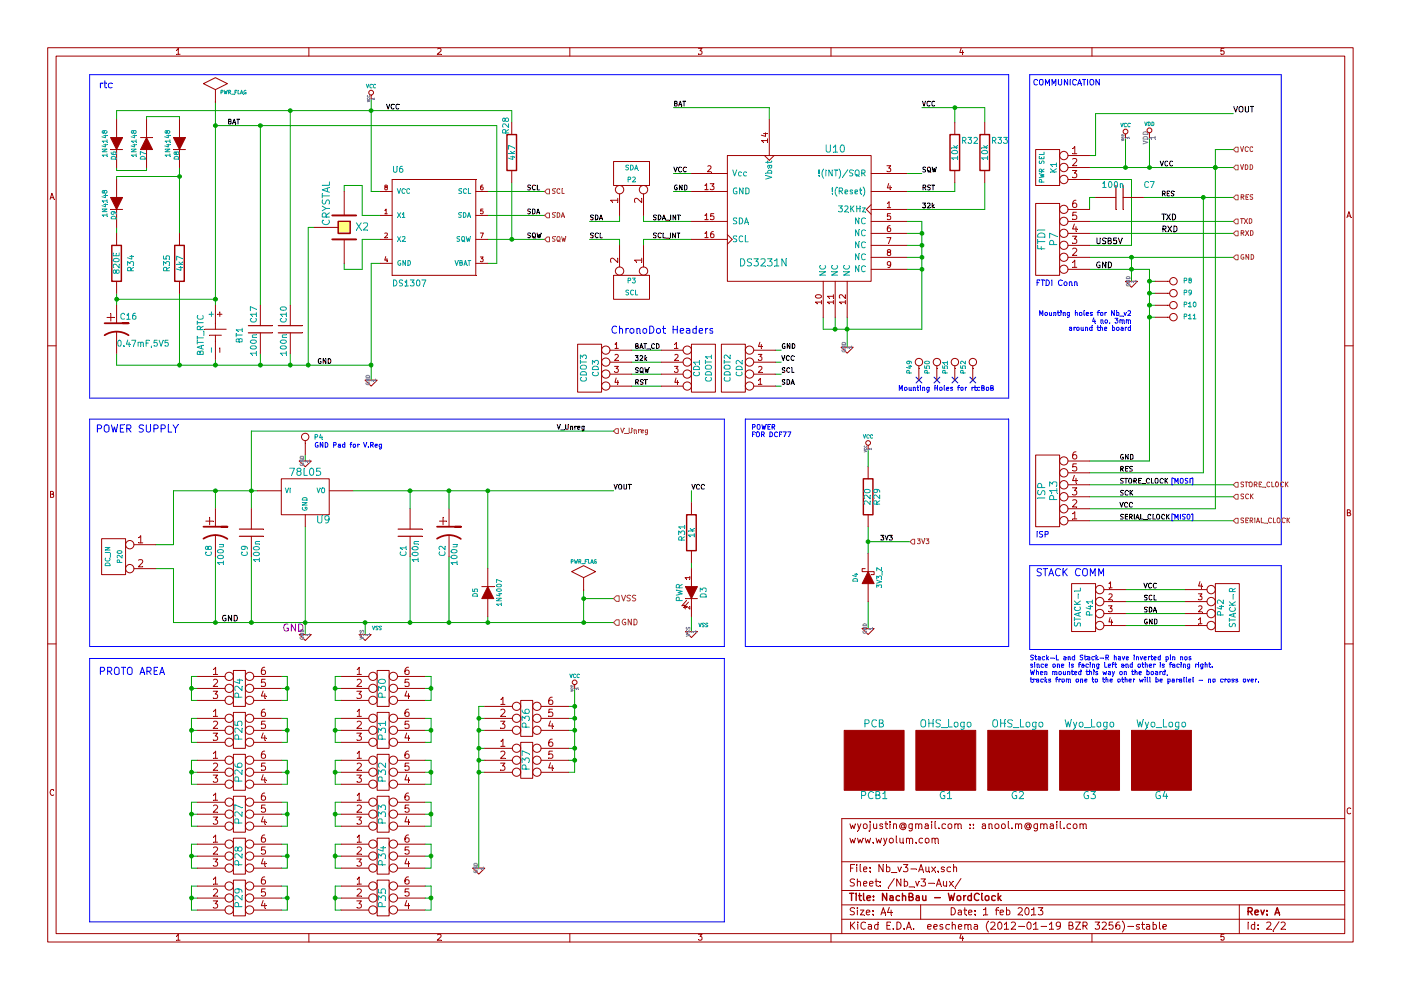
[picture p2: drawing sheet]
EESchema Schematic File Version 2  date 2/1/2013 2:38:01 PM
LIBS:Nb_v2
LIBS:power
LIBS:Nb_v3-cache
EELAYER 25  0
EELAYER END
$Descr A4 11700 8267
encoding utf-8
Sheet 2 2
Title "NachBau - WordClock"
Date "1 feb 2013"
Rev "A"
Comp ""
Comment1 "www.wyolum.com"
Comment2 "wyojustin@gmail.com :: anool.m@gmail.com"
Comment3 ""
Comment4 ""
$EndDescr
Connection ~ 1800 3050
Wire Wire Line
	1800 3050 1800 3000
Wire Wire Line
	3100 3050 975  3050
Wire Wire Line
	5775 4200 5775 4100
Wire Wire Line
	5625 900  6425 900 
Connection ~ 2175 3050
Wire Wire Line
	2175 3050 2175 2950
Connection ~ 2425 925 
Wire Wire Line
	2425 2550 2425 925 
Connection ~ 1500 3050
Wire Wire Line
	1500 3050 1500 2450
Wire Wire Line
	975  925  975  1000
Wire Wire Line
	975  925  4275 925 
Connection ~ 975  2500
Wire Wire Line
	975  2550 975  2450
Wire Wire Line
	975  1500 975  1475
Wire Wire Line
	975  1475 1500 1475
Wire Wire Line
	1500 1000 1500 975 
Wire Wire Line
	1500 975  1225 975 
Wire Wire Line
	1225 975  1225 1000
Connection ~ 6975 2750
Wire Wire Line
	7700 2750 6875 2750
Connection ~ 4075 5200
Wire Wire Line
	4075 5200 4075 5150
Connection ~ 3750 5200
Wire Wire Line
	3750 5200 3750 4650
Connection ~ 3425 5200
Wire Wire Line
	3425 5200 3425 4650
Wire Wire Line
	2550 5300 2550 4400
Wire Wire Line
	2150 4100 1450 4100
Connection ~ 4875 5000
Wire Wire Line
	4875 4925 4875 5200
Wire Wire Line
	4925 1850 5175 1850
Wire Wire Line
	5175 1850 5175 1800
Wire Wire Line
	5375 2050 5375 2000
Wire Wire Line
	5375 2000 5775 2000
Connection ~ 7975 900 
Wire Wire Line
	7975 1025 7975 900 
Wire Wire Line
	8225 1525 8225 1750
Wire Wire Line
	8225 1750 7575 1750
Wire Wire Line
	6875 2750 6875 2650
Wire Wire Line
	7075 2900 7075 2650
Connection ~ 7700 1950
Wire Wire Line
	7700 2750 7700 1850
Wire Wire Line
	7700 1850 7575 1850
Connection ~ 7700 2050
Wire Wire Line
	7700 2050 7575 2050
Connection ~ 7700 2250
Wire Wire Line
	7700 2250 7575 2250
Wire Wire Line
	6975 2750 6975 2650
Wire Wire Line
	5775 1600 5625 1600
Wire Wire Line
	6425 900  6425 1000
Wire Notes Line
	10700 625  10700 4550
Wire Notes Line
	10700 625  8600 625 
Wire Notes Line
	8600 625  8600 4550
Wire Wire Line
	5275 3225 5525 3225
Wire Wire Line
	5275 3025 5525 3025
Wire Wire Line
	5275 2925 5525 2925
Wire Wire Line
	5275 3125 5525 3125
Wire Notes Line
	8425 625  750  625 
Wire Notes Line
	8425 625  8425 3325
Wire Notes Line
	8425 3325 750  3325
Wire Wire Line
	3025 1550 2875 1550
Wire Wire Line
	1450 4100 1450 4550
Wire Wire Line
	1450 4550 1300 4550
Wire Wire Line
	7250 5025 7250 5250
Wire Wire Line
	7250 3900 7250 3750
Wire Wire Line
	3025 2000 3025 2250
Wire Wire Line
	3025 2000 3175 2000
Wire Wire Line
	3175 1800 3025 1800
Wire Wire Line
	3025 1800 3025 1550
Wire Wire Line
	1800 1050 4150 1050
Wire Wire Line
	4075 1800 4550 1800
Connection ~ 3100 925 
Wire Wire Line
	3100 825  3100 1600
Connection ~ 3100 3050
Wire Wire Line
	3100 1600 3175 1600
Wire Wire Line
	4275 925  4275 1025
Wire Wire Line
	3050 5200 3050 5300
Wire Wire Line
	9400 4925 9900 4925
Wire Notes Line
	6050 3500 6050 5400
Wire Notes Line
	6050 3500 750  3500
Wire Notes Line
	750  3500 750  5400
Wire Wire Line
	6525 3225 6475 3225
Wire Wire Line
	6525 3025 6475 3025
Wire Notes Line
	8600 4550 10700 4550
Wire Notes Line
	8600 5425 8600 4725
Wire Notes Line
	8600 5425 10700 5425
Wire Notes Line
	10700 5425 10700 4725
Wire Wire Line
	4000 7250 4000 5900
Wire Wire Line
	1650 7500 1600 7500
Wire Wire Line
	9400 5125 9900 5125
Wire Notes Line
	750  5500 750  7700
Wire Notes Line
	6050 5500 6050 7700
Wire Notes Line
	6050 5500 750  5500
Wire Wire Line
	4800 6450 4750 6450
Connection ~ 4800 6250
Wire Wire Line
	4800 6250 4750 6250
Connection ~ 4800 6000
Wire Wire Line
	4800 6000 4750 6000
Connection ~ 4000 6100
Wire Wire Line
	4000 6100 4050 6100
Connection ~ 4000 6350
Wire Wire Line
	4000 6350 4050 6350
Wire Wire Line
	4000 5900 4050 5900
Connection ~ 3600 6100
Wire Wire Line
	3550 6100 3600 6100
Connection ~ 3600 6800
Wire Wire Line
	3550 6800 3600 6800
Connection ~ 3600 7500
Wire Wire Line
	3600 7250 3550 7250
Wire Wire Line
	3600 7250 3600 7050
Wire Wire Line
	3600 7050 3550 7050
Wire Wire Line
	3600 6550 3550 6550
Wire Wire Line
	3600 6550 3600 6350
Wire Wire Line
	3600 6350 3550 6350
Wire Wire Line
	3600 5850 3550 5850
Wire Wire Line
	3600 5850 3600 5650
Wire Wire Line
	3600 5650 3550 5650
Connection ~ 1600 7150
Wire Wire Line
	1650 7150 1600 7150
Connection ~ 2400 7500
Wire Wire Line
	2350 7500 2400 7500
Connection ~ 2400 6800
Wire Wire Line
	2350 6800 2400 6800
Connection ~ 2800 7150
Wire Wire Line
	2850 7150 2800 7150
Wire Wire Line
	2800 7600 2850 7600
Wire Wire Line
	2800 7600 2800 7400
Wire Wire Line
	2800 7400 2850 7400
Wire Wire Line
	2800 6900 2850 6900
Wire Wire Line
	2800 6900 2800 6700
Wire Wire Line
	2800 6700 2850 6700
Wire Wire Line
	2400 7050 2350 7050
Wire Wire Line
	2400 7050 2400 7250
Wire Wire Line
	2400 7250 2350 7250
Wire Wire Line
	1600 7600 1650 7600
Wire Wire Line
	1600 7600 1600 7400
Wire Wire Line
	1600 7400 1650 7400
Wire Wire Line
	1600 6900 1650 6900
Wire Wire Line
	1600 6900 1600 6700
Wire Wire Line
	1600 6700 1650 6700
Connection ~ 2800 6100
Wire Wire Line
	2850 6100 2800 6100
Connection ~ 2400 5750
Wire Wire Line
	2350 5750 2400 5750
Connection ~ 2400 6450
Wire Wire Line
	2350 6450 2400 6450
Wire Wire Line
	1600 6350 1650 6350
Wire Wire Line
	1600 6350 1600 6550
Wire Wire Line
	1600 6550 1650 6550
Connection ~ 1600 5750
Wire Wire Line
	1650 5750 1600 5750
Wire Wire Line
	2800 6000 2850 6000
Wire Wire Line
	2800 6000 2800 6200
Wire Wire Line
	2800 6200 2850 6200
Wire Wire Line
	2400 6550 2350 6550
Wire Wire Line
	2400 6550 2400 6350
Wire Wire Line
	2400 6350 2350 6350
Wire Wire Line
	2400 5850 2350 5850
Wire Wire Line
	2400 5850 2400 5650
Wire Wire Line
	2400 5650 2350 5650
Wire Wire Line
	1600 5850 1650 5850
Wire Wire Line
	1600 5850 1600 5650
Wire Wire Line
	1600 5650 1650 5650
Wire Wire Line
	9600 2250 9100 2250
Wire Wire Line
	9600 2250 9600 3850
Connection ~ 10150 1400
Wire Wire Line
	10150 4250 9100 4250
Wire Wire Line
	10150 4250 10150 1250
Connection ~ 9600 1400
Wire Wire Line
	10150 1250 10300 1250
Wire Wire Line
	10300 4350 9100 4350
Wire Wire Line
	10300 4050 9100 4050
Connection ~ 9450 2150
Wire Wire Line
	10300 2150 9100 2150
Wire Wire Line
	10300 1850 9100 1850
Connection ~ 9600 2650
Connection ~ 2100 4100
Connection ~ 3050 5200
Connection ~ 1800 4100
Wire Wire Line
	1800 5200 1800 4650
Connection ~ 1800 5200
Connection ~ 2550 5200
Wire Wire Line
	2100 5200 2100 4650
Connection ~ 2100 5200
Wire Wire Line
	5125 5000 4875 5000
Wire Wire Line
	5775 4700 5775 4750
Connection ~ 4875 5200
Wire Wire Line
	9100 1750 9100 1650
Wire Wire Line
	9100 1650 9150 1650
Connection ~ 9600 2350
Connection ~ 9400 1400
Wire Wire Line
	9600 1400 9600 1150
Wire Wire Line
	9100 2050 9450 2050
Wire Wire Line
	9450 2050 9450 1500
Wire Wire Line
	9450 1500 9100 1500
Connection ~ 9600 2450
Wire Wire Line
	9600 2450 9650 2450
Wire Wire Line
	9650 2650 9600 2650
Wire Wire Line
	9600 2350 9650 2350
Wire Wire Line
	9600 2550 9650 2550
Connection ~ 9600 2550
Wire Wire Line
	9450 2350 9450 2150
Connection ~ 9450 2250
Wire Wire Line
	9100 1300 9150 1300
Wire Wire Line
	9400 1150 9400 1400
Wire Wire Line
	9150 1300 9150 950 
Wire Wire Line
	10300 1650 9550 1650
Wire Wire Line
	10300 1950 9100 1950
Wire Wire Line
	9100 3950 10050 3950
Wire Wire Line
	10050 3950 10050 1650
Connection ~ 10050 1650
Wire Wire Line
	10300 4150 9100 4150
Wire Wire Line
	9150 950  10300 950 
Wire Wire Line
	9100 1400 10300 1400
Connection ~ 10150 1400
Wire Wire Line
	9600 3850 9100 3850
Wire Wire Line
	1600 6000 1650 6000
Wire Wire Line
	1600 6000 1600 6200
Wire Wire Line
	1600 6200 1650 6200
Wire Wire Line
	2400 6000 2350 6000
Wire Wire Line
	2400 6000 2400 6200
Wire Wire Line
	2400 6200 2350 6200
Wire Wire Line
	2800 6550 2850 6550
Wire Wire Line
	2800 6550 2800 6350
Wire Wire Line
	2800 6350 2850 6350
Wire Wire Line
	2800 5850 2850 5850
Wire Wire Line
	2800 5850 2800 5650
Wire Wire Line
	2800 5650 2850 5650
Wire Wire Line
	1650 6100 1600 6100
Connection ~ 1600 6100
Wire Wire Line
	1650 6450 1600 6450
Connection ~ 1600 6450
Wire Wire Line
	2350 6100 2400 6100
Connection ~ 2400 6100
Wire Wire Line
	2850 5750 2800 5750
Connection ~ 2800 5750
Wire Wire Line
	2850 6450 2800 6450
Connection ~ 2800 6450
Wire Wire Line
	1600 7050 1650 7050
Wire Wire Line
	1600 7050 1600 7250
Wire Wire Line
	1600 7250 1650 7250
Wire Wire Line
	2400 7600 2350 7600
Wire Wire Line
	2400 7600 2400 7400
Wire Wire Line
	2400 7400 2350 7400
Wire Wire Line
	2400 6900 2350 6900
Wire Wire Line
	2400 6900 2400 6700
Wire Wire Line
	2400 6700 2350 6700
Wire Wire Line
	2800 7050 2850 7050
Wire Wire Line
	2800 7050 2800 7250
Wire Wire Line
	2800 7250 2850 7250
Wire Wire Line
	2850 7500 2800 7500
Connection ~ 2800 7500
Wire Wire Line
	2850 6800 2800 6800
Connection ~ 2800 6800
Wire Wire Line
	2350 7150 2400 7150
Connection ~ 2400 7150
Connection ~ 1600 7500
Wire Wire Line
	1650 6800 1600 6800
Connection ~ 1600 6800
Wire Wire Line
	3600 6000 3550 6000
Wire Wire Line
	3600 6000 3600 6200
Wire Wire Line
	3600 6200 3550 6200
Wire Wire Line
	3600 6700 3550 6700
Wire Wire Line
	3600 6700 3600 6900
Wire Wire Line
	3600 6900 3550 6900
Wire Wire Line
	3600 7400 3550 7400
Wire Wire Line
	3600 7400 3600 7600
Wire Wire Line
	3600 7600 3550 7600
Wire Wire Line
	3550 7150 3600 7150
Connection ~ 3600 7150
Wire Wire Line
	3550 6450 3600 6450
Connection ~ 3600 6450
Wire Wire Line
	3550 5750 3600 5750
Connection ~ 3600 5750
Wire Wire Line
	4800 5900 4750 5900
Wire Wire Line
	4000 6450 4050 6450
Connection ~ 4000 6450
Wire Wire Line
	4000 6250 4050 6250
Connection ~ 4000 6250
Wire Wire Line
	4050 6000 4000 6000
Connection ~ 4000 6000
Wire Wire Line
	4800 6100 4750 6100
Connection ~ 4800 6100
Wire Wire Line
	4750 6350 4800 6350
Connection ~ 4800 6350
Wire Notes Line
	750  5400 6050 5400
Wire Wire Line
	9900 5225 9400 5225
Wire Wire Line
	9900 5025 9400 5025
Wire Notes Line
	10700 4725 8600 4725
Wire Wire Line
	3550 7500 3600 7500
Wire Wire Line
	4800 5750 4800 6450
Connection ~ 4800 5900
Wire Wire Line
	6525 2925 6475 2925
Wire Wire Line
	6525 3125 6475 3125
Wire Wire Line
	4275 1525 4275 2000
Wire Wire Line
	3100 3175 3100 2200
Wire Wire Line
	4075 2000 4550 2000
Connection ~ 4275 2000
Wire Notes Line
	750  3325 750  625 
Wire Wire Line
	5125 5200 1450 5200
Wire Wire Line
	1800 4250 1800 4100
Wire Wire Line
	4075 2200 4150 2200
Wire Wire Line
	4150 2200 4150 1050
Wire Wire Line
	3100 2200 3175 2200
Wire Wire Line
	2875 1550 2875 1600
Wire Wire Line
	2875 2200 2875 2250
Wire Notes Line
	6225 5400 6225 3500
Wire Notes Line
	6225 5400 8425 5400
Wire Notes Line
	8425 5400 8425 3500
Wire Notes Line
	8425 3500 6225 3500
Wire Wire Line
	7250 4625 7250 4400
Wire Wire Line
	7600 4525 7250 4525
Connection ~ 7250 4525
Wire Wire Line
	1300 4750 1450 4750
Wire Wire Line
	1450 4750 1450 5200
Wire Wire Line
	2875 2250 3025 2250
Wire Wire Line
	2575 1900 2625 1900
Wire Wire Line
	4550 1600 4075 1600
Wire Notes Line
	6050 7700 750  7700
Wire Wire Line
	5775 1450 5625 1450
Connection ~ 7075 2750
Wire Wire Line
	7700 2150 7575 2150
Connection ~ 7700 2150
Wire Wire Line
	7575 1950 7700 1950
Wire Wire Line
	7575 1450 7700 1450
Wire Wire Line
	7975 1525 7975 1600
Wire Wire Line
	7975 1600 7575 1600
Wire Wire Line
	8225 900  8225 1025
Wire Wire Line
	7700 900  8225 900 
Wire Wire Line
	5775 1850 5375 1850
Wire Wire Line
	5375 1850 5375 1800
Wire Wire Line
	5175 2050 5175 2000
Wire Wire Line
	5175 2000 4925 2000
Wire Wire Line
	2100 3600 5125 3600
Wire Wire Line
	2100 4250 2100 3600
Wire Wire Line
	2950 4100 5125 4100
Wire Wire Line
	3425 4250 3425 4100
Connection ~ 3425 4100
Wire Wire Line
	3750 4100 3750 4250
Connection ~ 3750 4100
Wire Wire Line
	4075 4100 4075 4750
Connection ~ 4075 4100
Wire Wire Line
	2550 3800 2550 3850
Wire Wire Line
	975  1400 975  1425
Wire Wire Line
	975  1425 1225 1425
Wire Wire Line
	1225 1425 1225 1400
Wire Wire Line
	975  1900 975  1950
Wire Wire Line
	975  3050 975  2950
Wire Wire Line
	2575 3050 2575 1900
Connection ~ 2575 3050
Connection ~ 1800 1050
Wire Wire Line
	1500 1400 1500 1950
Connection ~ 1500 1475
Wire Wire Line
	2425 2950 2425 3050
Connection ~ 2425 3050
Wire Wire Line
	2175 2550 2175 1050
Connection ~ 2175 1050
Wire Wire Line
	5775 5150 5775 5275
Wire Wire Line
	975  2500 1800 2500
Wire Wire Line
	1800 2550 1800 850 
Connection ~ 1800 2500
$Comp
L BATT_RTC BT1
U 1 1
P 1800 2800
F 0 "BT1" H 1800 3000 50  0000 C CNN
F 1 "BATT_RTC" H 1800 2675 50  0000 C CNN
	1    1800 2800
	0    1    1    0   
$EndComp
Text Label 5775 4100 0    40   ~ 0
VCC
$Comp
L VSS #PWR018
U 1 1
P 5775 5275
F 0 "#PWR018" H 5775 5275 30  0001 C CNN
F 1 "VSS" H 5875 5325 30  0000 C CNN
	1    5775 5275
	1    0    0    -1  
$EndComp
$Comp
L C C17
U 1 1
P 2175 2750
F 0 "C17" V 2125 2800 50  0000 L CNN
F 1 "100n" V 2125 2525 50  0000 L CNN
F 2 "C2" H 2175 2750 60  0001 C CNN
	1    2175 2750
	1    0    0    -1  
$EndComp
$Comp
L C C10
U 1 1
P 2425 2750
F 0 "C10" V 2375 2800 50  0000 L CNN
F 1 "100n" V 2375 2525 50  0000 L CNN
F 2 "C2" H 2425 2750 60  0001 C CNN
	1    2425 2750
	1    0    0    -1  
$EndComp
$Comp
L PCB G4
U 1 1
P 9700 6350
F 0 "G4" H 9700 6050 60  0000 C CNN
F 1 "Wyo_Logo" H 9700 6650 60  0000 C CNN
F 2 "Logo-WL3" H 9700 6350 60  0001 C CNN
	1    9700 6350
	1    0    0    -1  
$EndComp
$Comp
L PCB G3
U 1 1
P 9100 6350
F 0 "G3" H 9100 6050 60  0000 C CNN
F 1 "Wyo_Logo" H 9100 6650 60  0000 C CNN
F 2 "Logo-WL3" H 9100 6350 60  0001 C CNN
	1    9100 6350
	1    0    0    -1  
$EndComp
$Comp
L PCB G2
U 1 1
P 8500 6350
F 0 "G2" H 8500 6050 60  0000 C CNN
F 1 "OHS_Logo" H 8500 6650 60  0000 C CNN
F 2 "OSHW_6mm" H 8500 6350 60  0001 C CNN
	1    8500 6350
	1    0    0    -1  
$EndComp
$Comp
L PCB G1
U 1 1
P 7900 6350
F 0 "G1" H 7900 6050 60  0000 C CNN
F 1 "OHS_Logo" H 7900 6650 60  0000 C CNN
F 2 "OSHW_6mm" H 7900 6350 60  0001 C CNN
	1    7900 6350
	1    0    0    -1  
$EndComp
Text Notes 5100 2800 0    60   ~ 0
ChronoDot Headers
$Comp
L R R35
U 1 1
P 1500 2200
F 0 "R35" V 1400 2200 50  0000 C CNN
F 1 "4k7" V 1510 2200 50  0000 C CNN
F 2 "rc03_vert" V 1610 2200 50  0001 C CNN
	1    1500 2200
	1    0    0    -1  
$EndComp
$Comp
L CP1 C16
U 1 1
P 975 2750
F 0 "C16" H 1000 2850 50  0000 L CNN
F 1 "0.47mF,5V5" H 975 2625 50  0000 L CNN
F 2 "CP_14x10mm" H 975 2725 50  0001 C CNN
	1    975  2750
	1    0    0    -1  
$EndComp
$Comp
L R R34
U 1 1
P 975 2200
F 0 "R34" V 1100 2200 50  0000 C CNN
F 1 "820E" V 980 2200 50  0000 C CNN
F 2 "rc03_vert" V 1080 2200 50  0001 C CNN
	1    975  2200
	1    0    0    -1  
$EndComp
$Comp
L DIODE D9
U 1 1
P 975 1700
F 0 "D9" H 1075 1675 40  0000 C CNN
F 1 "1N4148" H 975 1600 40  0000 C CNN
F 2 "diode_do35" H 975 1700 40  0001 C CNN
	1    975  1700
	0    1    1    0   
$EndComp
$Comp
L DIODE D8
U 1 1
P 1500 1200
F 0 "D8" H 1600 1175 40  0000 C CNN
F 1 "1N4148" H 1500 1100 40  0000 C CNN
F 2 "diode_do35" H 1500 1200 40  0001 C CNN
	1    1500 1200
	0    1    1    0   
$EndComp
$Comp
L DIODE D7
U 1 1
P 1225 1200
F 0 "D7" H 1125 1225 40  0000 C CNN
F 1 "1N4148" H 1225 1300 40  0000 C CNN
F 2 "diode_do35" H 1225 1400 40  0001 C CNN
	1    1225 1200
	0    -1   -1   0   
$EndComp
$Comp
L DIODE D6
U 1 1
P 975 1200
F 0 "D6" H 1075 1175 40  0000 C CNN
F 1 "1N4148" H 975 1100 40  0000 C CNN
F 2 "diode_do35" H 975 1200 40  0001 C CNN
	1    975  1200
	0    1    1    0   
$EndComp
Text Notes 2625 3750 0    40   ~ 0
GND Pad for V.Reg
$Comp
L GND #PWR019
U 1 1
P 2550 3850
F 0 "#PWR019" H 2550 3850 30  0001 C CNN
F 1 "GND" H 2550 3780 30  0001 C CNN
	1    2550 3850
	1    0    0    -1  
$EndComp
$Comp
L CONN_1 P4
U 1 1
P 2550 3650
F 0 "P4" V 2550 3500 40  0000 L CNN
F 1 "CONN_1" H 2550 3705 30  0001 C CNN
F 2 "Pad01" H 2550 3805 30  0001 C CNN
	1    2550 3650
	0    -1   -1   0   
$EndComp
$Comp
L DIODE D5
U 1 1
P 4075 4950
F 0 "D5" H 4075 5050 40  0000 C CNN
F 1 "1N4007" H 4075 4850 40  0000 C CNN
F 2 "diode_do35" H 4075 4950 40  0001 C CNN
	1    4075 4950
	0    -1   -1   0   
$EndComp
$Comp
L CP1 C2
U 1 1
P 3750 4450
F 0 "C2" V 3700 4250 50  0000 L CNN
F 1 "100u" V 3800 4175 50  0000 L CNN
F 2 "CP_5x11mm" H 3750 4450 60  0001 C CNN
	1    3750 4450
	1    0    0    -1  
$EndComp
$Comp
L C C1
U 1 1
P 3425 4450
F 0 "C1" V 3375 4250 50  0000 L CNN
F 1 "100n" V 3475 4200 50  0000 L CNN
F 2 "C2" H 3425 4450 60  0001 C CNN
	1    3425 4450
	1    0    0    -1  
$EndComp
Text HLabel 5125 3600 2    40   Input ~ 0
V_Unreg
Text Label 5450 2000 0    40   ~ 0
SCL_INT
Text Label 5450 1850 0    40   ~ 0
SDA_INT
$Comp
L PWR_FLAG #FLG020
U 1 1
P 4875 4925
F 0 "#FLG020" H 4875 5195 30  0001 C CNN
F 1 "PWR_FLAG" H 4875 5155 30  0000 C CNN
	1    4875 4925
	1    0    0    -1  
$EndComp
$Comp
L PWR_FLAG #FLG021
U 1 1
P 1800 850
F 0 "#FLG021" H 1800 1120 30  0001 C CNN
F 1 "PWR_FLAG" H 1950 925 30  0000 C CNN
	1    1800 850 
	1    0    0    -1  
$EndComp
$Comp
L CONN_2 P3
U 1 1
P 5275 2400
F 0 "P3" V 5225 2400 40  0000 C CNN
F 1 "SCL" V 5325 2400 40  0000 C CNN
F 2 "pin_strip_2" V 5425 2400 40  0001 C CNN
	1    5275 2400
	0    1    1    0   
$EndComp
$Comp
L CONN_2 P2
U 1 1
P 5275 1450
F 0 "P2" V 5225 1450 40  0000 C CNN
F 1 "SDA" V 5325 1450 40  0000 C CNN
F 2 "pin_strip_2" V 5425 1450 40  0001 C CNN
	1    5275 1450
	0    -1   -1   0   
$EndComp
Text Label 7700 900  0    40   ~ 0
VCC
$Comp
L R R33
U 1 1
P 8225 1275
F 0 "R33" H 8100 1175 50  0000 C CNN
F 1 "10k" V 8225 1275 50  0000 C CNN
F 2 "rc03_vert" H 8225 1275 60  0001 C CNN
	1    8225 1275
	-1   0    0    1   
$EndComp
$Comp
L R R32
U 1 1
P 7975 1275
F 0 "R32" H 7850 1175 50  0000 C CNN
F 1 "10k" V 7975 1275 50  0000 C CNN
F 2 "rc03_vert" H 7975 1275 60  0001 C CNN
	1    7975 1275
	-1   0    0    1   
$EndComp
$Comp
L GND #PWR022
U 1 1
P 7075 2900
F 0 "#PWR022" H 7075 2900 30  0001 C CNN
F 1 "GND" H 7075 2830 30  0001 C CNN
	1    7075 2900
	1    0    0    -1  
$EndComp
Text Label 7700 1600 0    40   ~ 0
RST
Text Label 7700 1750 0    40   ~ 0
32k
Text Label 7700 1450 0    40   ~ 0
SQW
Text Label 4925 2000 0    40   ~ 0
SCL
Text Label 4925 1850 0    40   ~ 0
SDA
Text Label 5625 1600 0    40   ~ 0
GND
Text Label 5625 1450 0    40   ~ 0
VCC
Text Label 5625 900  0    40   ~ 0
BAT
$Comp
L CONN_4 CD3
U 1 1
P 4925 3075
F 0 "CD3" V 4875 3075 50  0000 C CNN
F 1 "CDOT3" V 4975 3075 50  0000 C CNN
F 2 "pin_strip_4" H 4925 3075 60  0001 C CNN
	1    4925 3075
	-1   0    0    -1  
$EndComp
$Comp
L DS3231N U10
U 1 1
P 6675 1800
F 0 "U10" H 6975 2350 60  0000 C CNN
F 1 "DS3231N" H 6375 1400 60  0000 C CNN
F 2 "DS3231" H 6375 1500 60  0001 C CNN
	1    6675 1800
	1    0    0    -1  
$EndComp
$Comp
L CRYSTAL X2
U 1 1
P 2875 1900
F 0 "X2" V 2875 2050 60  0000 C CNN
F 1 "CRYSTAL" H 2675 1750 60  0000 C CNN
F 2 "XTAL_3" H 2875 1850 60  0001 C CNN
	1    2875 1900
	0    1    1    0   
$EndComp
Text Label 4650 3600 0    40   ~ 0
V_Unreg
$Comp
L 78L05 U9
U 1 1
P 2550 4150
F 0 "U9" H 2700 3954 60  0000 C CNN
F 1 "78L05" H 2550 4350 60  0000 C CNN
F 2 "Volt_Reg_78xx_Vert" H 2550 4450 60  0001 C CNN
	1    2550 4150
	1    0    0    -1  
$EndComp
Text Label 5300 3225 0    40   ~ 0
RST
Text Label 5300 3125 0    40   ~ 0
SQW
Text Label 5300 3025 0    40   ~ 0
32k
Text Label 5300 2925 0    40   ~ 0
BAT_CD
$Comp
L PCB PCB1
U 1 1
P 7300 6350
F 0 "PCB1" H 7300 6050 60  0000 C CNN
F 1 "PCB" H 7300 6650 60  0000 C CNN
F 2 "PCB" H 7300 6350 60  0001 C CNN
	1    7300 6350
	1    0    0    -1  
$EndComp
$Comp
L CONN_2 P20
U 1 1
P 950 4650
F 0 "P20" V 900 4650 40  0000 C CNN
F 1 "DC_IN" V 1000 4650 40  0000 C CNN
F 2 "JACK_ALIM" H 950 4650 60  0001 C CNN
	1    950  4650
	-1   0    0    -1  
$EndComp
Text HLabel 7600 4525 2    40   Input ~ 0
3V3
Text Label 7350 4525 0    40   ~ 0
3V3
$Comp
L DIODESCH D4
U 1 1
P 7250 4825
F 0 "D4" H 7250 4925 40  0000 C CNN
F 1 "3V3_Z" H 7250 4725 40  0000 C CNN
F 2 "diode_do35" H 7250 4825 60  0001 C CNN
	1    7250 4825
	0    -1   -1   0   
$EndComp
$Comp
L R R29
U 1 1
P 7250 4150
F 0 "R29" V 7330 4150 50  0000 C CNN
F 1 "220" V 7250 4150 50  0000 C CNN
F 2 "rc03_vert" H 7250 4150 60  0001 C CNN
	1    7250 4150
	1    0    0    -1  
$EndComp
$Comp
L GND #PWR023
U 1 1
P 7250 5250
F 0 "#PWR023" H 7250 5250 30  0001 C CNN
F 1 "GND" H 7250 5180 30  0001 C CNN
	1    7250 5250
	1    0    0    -1  
$EndComp
$Comp
L VCC #PWR024
U 1 1
P 7250 3750
F 0 "#PWR024" H 7250 3850 30  0001 C CNN
F 1 "VCC" H 7250 3850 30  0000 C CNN
	1    7250 3750
	1    0    0    -1  
$EndComp
Text Notes 6275 3600 0    40   ~ 0
POWER\nFOR DCF77
Text Notes 9775 4050 0    40   ~ 0
[MOSI]
Text Notes 9775 4350 0    40   ~ 0
[MISO]
Text HLabel 4550 2000 2    40   Input ~ 0
SQW
$Comp
L DS1307 U6
U 1 1
P 3575 1900
F 0 "U6" H 3275 2350 50  0000 L BNN
F 1 "DS1307" H 3275 1400 50  0000 L BNN
F 2 "dil_08-300_socket" H 3575 2050 50  0001 C CNN
	1    3575 1900
	1    0    0    -1  
$EndComp
Text Label 4400 2000 0    40   ~ 0
SQW
Text Label 4400 1800 0    40   ~ 0
SDA
Text Label 4400 1600 0    40   ~ 0
SCL
Text Label 1900 1050 0    40   ~ 0
BAT
Text Label 2650 3050 0    40   ~ 0
GND
Text Label 3225 925  0    40   ~ 0
VCC
$Comp
L GND #PWR025
U 1 1
P 3100 3175
F 0 "#PWR025" H 3100 3175 30  0001 C CNN
F 1 "GND" H 3100 3105 30  0001 C CNN
	1    3100 3175
	1    0    0    -1  
$EndComp
$Comp
L VCC #PWR026
U 1 1
P 3100 825
F 0 "#PWR026" H 3100 925 30  0001 C CNN
F 1 "VCC" H 3100 925 30  0000 C CNN
	1    3100 825 
	1    0    0    -1  
$EndComp
$Comp
L R R28
U 1 1
P 4275 1275
F 0 "R28" V 4325 1050 50  0000 C CNN
F 1 "4k7" V 4275 1275 50  0000 C CNN
F 2 "rc03_vert" H 4275 1275 60  0001 C CNN
	1    4275 1275
	-1   0    0    1   
$EndComp
Text Label 9550 4925 0    40   ~ 0
VCC
Text Notes 9450 2650 2    40   ~ 0
Mounting holes for Nb_v2\n4 no, 3mm\naround the board
Text Notes 7500 3275 0    40   ~ 0
Mounting Holes for rtcBoB
NoConn ~ 8125 3175
NoConn ~ 7975 3175
NoConn ~ 7825 3175
NoConn ~ 7675 3175
$Comp
L CONN_1 P52
U 1 1
P 8125 3025
F 0 "P52" H 8025 3100 40  0000 L CNN
F 1 "CONN_1" H 8125 3080 30  0001 C CNN
F 2 "vite_3mm" H 8125 3025 60  0001 C CNN
	1    8125 3025
	0    -1   -1   0   
$EndComp
$Comp
L CONN_1 P51
U 1 1
P 7975 3025
F 0 "P51" H 7875 3100 40  0000 L CNN
F 1 "CONN_1" H 7975 3080 30  0001 C CNN
F 2 "vite_3mm" H 7975 3025 60  0001 C CNN
	1    7975 3025
	0    -1   -1   0   
$EndComp
$Comp
L CONN_1 P50
U 1 1
P 7825 3025
F 0 "P50" H 7725 3100 40  0000 L CNN
F 1 "CONN_1" H 7825 3080 30  0001 C CNN
F 2 "vite_3mm" H 7825 3025 60  0001 C CNN
	1    7825 3025
	0    -1   -1   0   
$EndComp
$Comp
L CONN_1 P49
U 1 1
P 7675 3025
F 0 "P49" H 7575 3100 40  0000 L CNN
F 1 "CONN_1" H 7675 3080 30  0001 C CNN
F 2 "vite_3mm" H 7675 3025 60  0001 C CNN
	1    7675 3025
	0    -1   -1   0   
$EndComp
Text Notes 8600 5525 0    40   ~ 0
Stack-L and Stack-R have inverted pin nos\nsince one is facing Left and other is facing right.\nWhen mounted this way on the board,\ntracks from one to the other will be parallel - no cross over.
Text HLabel 4550 1800 2    40   Input ~ 0
SDA
Text HLabel 4550 1600 2    40   Input ~ 0
SCL
Text Notes 825  750  0    60   ~ 0
rtc\n
Text Label 6525 3225 0    40   ~ 0
SDA
Text Label 6525 3125 0    40   ~ 0
SCL
Text Label 6525 3025 0    40   ~ 0
VCC
Text Label 6525 2925 0    40   ~ 0
GND
$Comp
L CONN_4 CD1
U 1 1
P 5875 3075
F 0 "CD1" V 5825 3075 50  0000 C CNN
F 1 "CDOT1" V 5925 3075 50  0000 C CNN
F 2 "pin_strip_4" H 5875 3075 60  0001 C CNN
	1    5875 3075
	1    0    0    -1  
$EndComp
$Comp
L CONN_4 CD2
U 1 1
P 6125 3075
F 0 "CD2" V 6075 3075 50  0000 C CNN
F 1 "CDOT2" V 6175 3075 50  0000 C CNN
F 2 "pin_strip_4" H 6125 3075 60  0001 C CNN
	1    6125 3075
	-1   0    0    1   
$EndComp
$Comp
L GND #PWR027
U 1 1
P 4000 7250
F 0 "#PWR027" H 4000 7250 30  0001 C CNN
F 1 "GND" H 4000 7180 30  0001 C CNN
	1    4000 7250
	1    0    0    -1  
$EndComp
$Comp
L VCC #PWR028
U 1 1
P 4800 5750
F 0 "#PWR028" H 4800 5850 30  0001 C CNN
F 1 "VCC" H 4800 5850 30  0000 C CNN
	1    4800 5750
	1    0    0    -1  
$EndComp
$Comp
L DIL6 P37
U 1 1
P 4400 6350
F 0 "P37" V 4400 6350 60  0000 C CNN
F 1 "DIL6" V 4400 6350 50  0001 C CNN
F 2 "PROTO-6" H 4400 6350 60  0001 C CNN
	1    4400 6350
	1    0    0    -1  
$EndComp
$Comp
L DIL6 P36
U 1 1
P 4400 6000
F 0 "P36" V 4400 6000 60  0000 C CNN
F 1 "DIL6" V 4400 6000 50  0001 C CNN
F 2 "PROTO-6" H 4400 6000 60  0001 C CNN
	1    4400 6000
	1    0    0    -1  
$EndComp
$Comp
L DIL6 P35
U 1 1
P 3200 7500
F 0 "P35" V 3200 7500 60  0000 C CNN
F 1 "DIL6" V 3200 7500 50  0001 C CNN
F 2 "PROTO-6" H 3200 7500 60  0001 C CNN
	1    3200 7500
	1    0    0    -1  
$EndComp
$Comp
L DIL6 P34
U 1 1
P 3200 7150
F 0 "P34" V 3200 7150 60  0000 C CNN
F 1 "DIL6" V 3200 7150 50  0001 C CNN
F 2 "PROTO-6" H 3200 7150 60  0001 C CNN
	1    3200 7150
	1    0    0    -1  
$EndComp
$Comp
L DIL6 P33
U 1 1
P 3200 6800
F 0 "P33" V 3200 6800 60  0000 C CNN
F 1 "DIL6" V 3200 6800 50  0001 C CNN
F 2 "PROTO-6" H 3200 6800 60  0001 C CNN
	1    3200 6800
	1    0    0    -1  
$EndComp
$Comp
L DIL6 P32
U 1 1
P 3200 6450
F 0 "P32" V 3200 6450 60  0000 C CNN
F 1 "DIL6" V 3200 6450 50  0001 C CNN
F 2 "PROTO-6" H 3200 6450 60  0001 C CNN
	1    3200 6450
	1    0    0    -1  
$EndComp
$Comp
L DIL6 P31
U 1 1
P 3200 6100
F 0 "P31" V 3200 6100 60  0000 C CNN
F 1 "DIL6" V 3200 6100 50  0001 C CNN
F 2 "PROTO-6" H 3200 6100 60  0001 C CNN
	1    3200 6100
	1    0    0    -1  
$EndComp
$Comp
L DIL6 P30
U 1 1
P 3200 5750
F 0 "P30" V 3200 5750 60  0000 C CNN
F 1 "DIL6" V 3200 5750 50  0001 C CNN
F 2 "PROTO-6" H 3200 5750 60  0001 C CNN
	1    3200 5750
	1    0    0    -1  
$EndComp
$Comp
L DIL6 P29
U 1 1
P 2000 7500
F 0 "P29" V 2000 7500 60  0000 C CNN
F 1 "DIL6" V 2000 7500 50  0001 C CNN
F 2 "PROTO-6" H 2000 7500 60  0001 C CNN
	1    2000 7500
	1    0    0    -1  
$EndComp
$Comp
L DIL6 P28
U 1 1
P 2000 7150
F 0 "P28" V 2000 7150 60  0000 C CNN
F 1 "DIL6" V 2000 7150 50  0001 C CNN
F 2 "PROTO-6" H 2000 7150 60  0001 C CNN
	1    2000 7150
	1    0    0    -1  
$EndComp
$Comp
L DIL6 P27
U 1 1
P 2000 6800
F 0 "P27" V 2000 6800 60  0000 C CNN
F 1 "DIL6" V 2000 6800 50  0001 C CNN
F 2 "PROTO-6" H 2000 6800 60  0001 C CNN
	1    2000 6800
	1    0    0    -1  
$EndComp
$Comp
L DIL6 P26
U 1 1
P 2000 6450
F 0 "P26" V 2000 6450 60  0000 C CNN
F 1 "DIL6" V 2000 6450 50  0001 C CNN
F 2 "PROTO-6" H 2000 6450 60  0001 C CNN
	1    2000 6450
	1    0    0    -1  
$EndComp
$Comp
L DIL6 P25
U 1 1
P 2000 6100
F 0 "P25" V 2000 6100 60  0000 C CNN
F 1 "DIL6" V 2000 6100 50  0001 C CNN
F 2 "PROTO-6" H 2000 6100 60  0001 C CNN
	1    2000 6100
	1    0    0    -1  
$EndComp
$Comp
L DIL6 P24
U 1 1
P 2000 5750
F 0 "P24" V 2000 5750 60  0000 C CNN
F 1 "DIL6" V 2000 5750 50  0001 C CNN
F 2 "PROTO-6" H 2000 5750 60  0001 C CNN
	1    2000 5750
	1    0    0    -1  
$EndComp
Text Notes 8650 4825 0    60   ~ 0
STACK COMM
Text Label 9550 5225 0    40   ~ 0
GND
Text Label 9550 5125 0    40   ~ 0
SDA
Text Label 9550 5025 0    40   ~ 0
SCL
$Comp
L CONN_4 P41
U 1 1
P 9050 5075
F 0 "P41" V 9000 5075 50  0000 C CNN
F 1 "STACK-L" V 9100 5075 50  0000 C CNN
F 2 "pin_sck_4-90" H 9050 5075 60  0001 C CNN
	1    9050 5075
	-1   0    0    -1  
$EndComp
$Comp
L CONN_4 P42
U 1 1
P 10250 5075
F 0 "P42" V 10200 5075 50  0000 C CNN
F 1 "STACK-R" V 10300 5075 50  0000 C CNN
F 2 "pin_strip_4-90" H 10250 5075 60  0001 C CNN
	1    10250 5075
	1    0    0    1   
$EndComp
Text Notes 825  5650 0    60   ~ 0
PROTO AREA
Text Label 9800 1400 2    40   ~ 0
VCC
Text HLabel 10300 4350 2    40   Input ~ 0
SERIAL_CLOCK
Text HLabel 10300 4150 2    40   Input ~ 0
SCK
Text HLabel 10300 4050 2    40   Input ~ 0
STORE_CLOCK
Text HLabel 10300 2150 2    40   Input ~ 0
GND
Text HLabel 10300 1950 2    40   Input ~ 0
RXD
Text HLabel 10300 1850 2    40   Input ~ 0
TXD
Text HLabel 10300 1650 2    40   Input ~ 0
RES
Text HLabel 10300 1400 2    40   Input ~ 0
VDD
Text HLabel 10300 1250 2    40   Input ~ 0
VCC
Text Notes 8650 4500 0    47   ~ 0
ISP
Text Label 9350 4050 0    40   ~ 0
STORE_CLOCK
Text Label 9350 3850 0    40   ~ 0
GND
Text Label 9350 4250 0    40   ~ 0
VCC
Text Label 9350 3950 0    40   ~ 0
RES
Text Label 9350 4150 0    40   ~ 0
SCK
Text Label 9350 4350 0    40   ~ 0
SERIAL_CLOCK
$Comp
L CONN_6 P13
U 1 1
P 8750 4100
F 0 "P13" V 8700 4100 60  0000 C CNN
F 1 "ISP" V 8800 4100 60  0000 C CNN
F 2 "pin_strip_3x2" H 8750 4100 60  0001 C CNN
	1    8750 4100
	-1   0    0    1   
$EndComp
$Comp
L CONN_3 K1
U 1 1
P 8750 1400
F 0 "K1" V 8700 1400 50  0000 C CNN
F 1 "PWR SEL" V 8800 1400 40  0000 C CNN
F 2 "pin_strip_3" H 8750 1400 60  0001 C CNN
	1    8750 1400
	-1   0    0    -1  
$EndComp
$Comp
L VCC #PWR029
U 1 1
P 9400 1150
F 0 "#PWR029" H 9400 1250 30  0001 C CNN
F 1 "VCC" H 9400 1250 30  0000 C CNN
	1    9400 1150
	1    0    0    -1  
$EndComp
$Comp
L GND #PWR030
U 1 1
P 9450 2350
F 0 "#PWR030" H 9450 2350 30  0001 C CNN
F 1 "GND" H 9450 2280 30  0001 C CNN
	1    9450 2350
	1    0    0    -1  
$EndComp
Text Notes 8625 725  0    47   ~ 0
COMMUNICATION
$Comp
L CONN_1 P8
U 1 1
P 9800 2350
F 0 "P8" H 9880 2350 40  0000 L CNN
F 1 "CONN_1" H 9800 2405 30  0001 C CNN
F 2 "vite_4mm" H 9800 2350 60  0001 C CNN
	1    9800 2350
	1    0    0    -1  
$EndComp
$Comp
L CONN_1 P9
U 1 1
P 9800 2450
F 0 "P9" H 9880 2450 40  0000 L CNN
F 1 "CONN_1" H 9800 2505 30  0001 C CNN
F 2 "vite_4mm" H 9800 2450 60  0001 C CNN
	1    9800 2450
	1    0    0    -1  
$EndComp
$Comp
L CONN_1 P10
U 1 1
P 9800 2550
F 0 "P10" H 9880 2550 40  0000 L CNN
F 1 "CONN_1" H 9800 2605 30  0001 C CNN
F 2 "vite_4mm" H 9800 2550 60  0001 C CNN
	1    9800 2550
	1    0    0    -1  
$EndComp
$Comp
L CONN_1 P11
U 1 1
P 9800 2650
F 0 "P11" H 9880 2650 40  0000 L CNN
F 1 "CONN_1" H 9800 2705 30  0001 C CNN
F 2 "vite_4mm" H 9800 2650 60  0001 C CNN
	1    9800 2650
	1    0    0    -1  
$EndComp
Text Label 10300 950  0    47   ~ 0
VOUT
Text Label 9700 1950 0    47   ~ 0
RXD
Text Label 9700 1850 0    47   ~ 0
TXD
Text Label 9150 2250 0    47   ~ 0
GND
Text Notes 8650 2400 0    47   ~ 0
FTDI Conn
$Comp
L CONN_6 P7
U 1 1
P 8750 2000
F 0 "P7" V 8700 2000 60  0000 C CNN
F 1 "FTDI" V 8800 2000 60  0000 C CNN
F 2 "pin_strip_6-90" H 8750 2000 60  0001 C CNN
	1    8750 2000
	-1   0    0    1   
$EndComp
Text Label 9150 2050 0    47   ~ 0
USB5V
$Comp
L VDD #PWR031
U 1 1
P 9600 1150
F 0 "#PWR031" H 9600 1250 30  0001 C CNN
F 1 "VDD" H 9600 1260 30  0000 C CNN
	1    9600 1150
	1    0    0    -1  
$EndComp
$Comp
L C C7
U 1 1
P 9350 1650
F 0 "C7" V 9250 1850 50  0000 L CNN
F 1 "100n" V 9250 1500 50  0000 L CNN
F 2 "C2" H 9350 1650 60  0001 C CNN
	1    9350 1650
	0    1    1    0   
$EndComp
Text Label 9700 1650 0    39   ~ 0
RES
Text Label 5125 4100 0    40   ~ 0
VOUT
Text Label 1850 5200 0    47   ~ 0
GND
Text HLabel 5125 5200 2    47   Input ~ 0
GND
Text HLabel 5125 5000 2    47   Input ~ 0
VSS
Text Notes 800  3625 0    60   ~ 0
POWER SUPPLY
$Comp
L C C9
U 1 1
P 2100 4450
F 0 "C9" V 2050 4250 50  0000 L CNN
F 1 "100n" V 2150 4200 50  0000 L CNN
F 2 "C2" H 2100 4450 60  0001 C CNN
	1    2100 4450
	1    0    0    -1  
$EndComp
$Comp
L VSS #PWR032
U 1 1
P 3050 5300
F 0 "#PWR032" H 3050 5300 30  0001 C CNN
F 1 "VSS" H 3150 5350 30  0000 C CNN
	1    3050 5300
	1    0    0    -1  
$EndComp
$Comp
L GND #PWR033
U 1 1
P 2550 5300
F 0 "#PWR033" H 2550 5300 30  0001 C CNN
F 1 "GND" H 2550 5230 30  0001 C CNN
F 4 "GND" H 2450 5350 60  0000 C CNN "Field1"
	1    2550 5300
	1    0    0    -1  
$EndComp
$Comp
L LED D3
U 1 1
P 5775 4950
F 0 "D3" H 5775 5050 50  0000 C CNN
F 1 "PWR" H 5775 4850 50  0000 C CNN
F 2 "led_5mm_blue" H 5775 4950 60  0001 C CNN
	1    5775 4950
	0    1    1    0   
$EndComp
$Comp
L R R31
U 1 1
P 5775 4450
F 0 "R31" V 5855 4450 50  0000 C CNN
F 1 "1k" V 5775 4450 50  0000 C CNN
F 2 "rc03_vert" H 5775 4450 60  0001 C CNN
	1    5775 4450
	-1   0    0    1   
$EndComp
$Comp
L CP1 C8
U 1 1
P 1800 4450
F 0 "C8" V 1750 4250 50  0000 L CNN
F 1 "100u" V 1850 4175 50  0000 L CNN
F 2 "CP_5x11mm" H 1800 4450 60  0001 C CNN
	1    1800 4450
	1    0    0    -1  
$EndComp
$EndSCHEMATC
